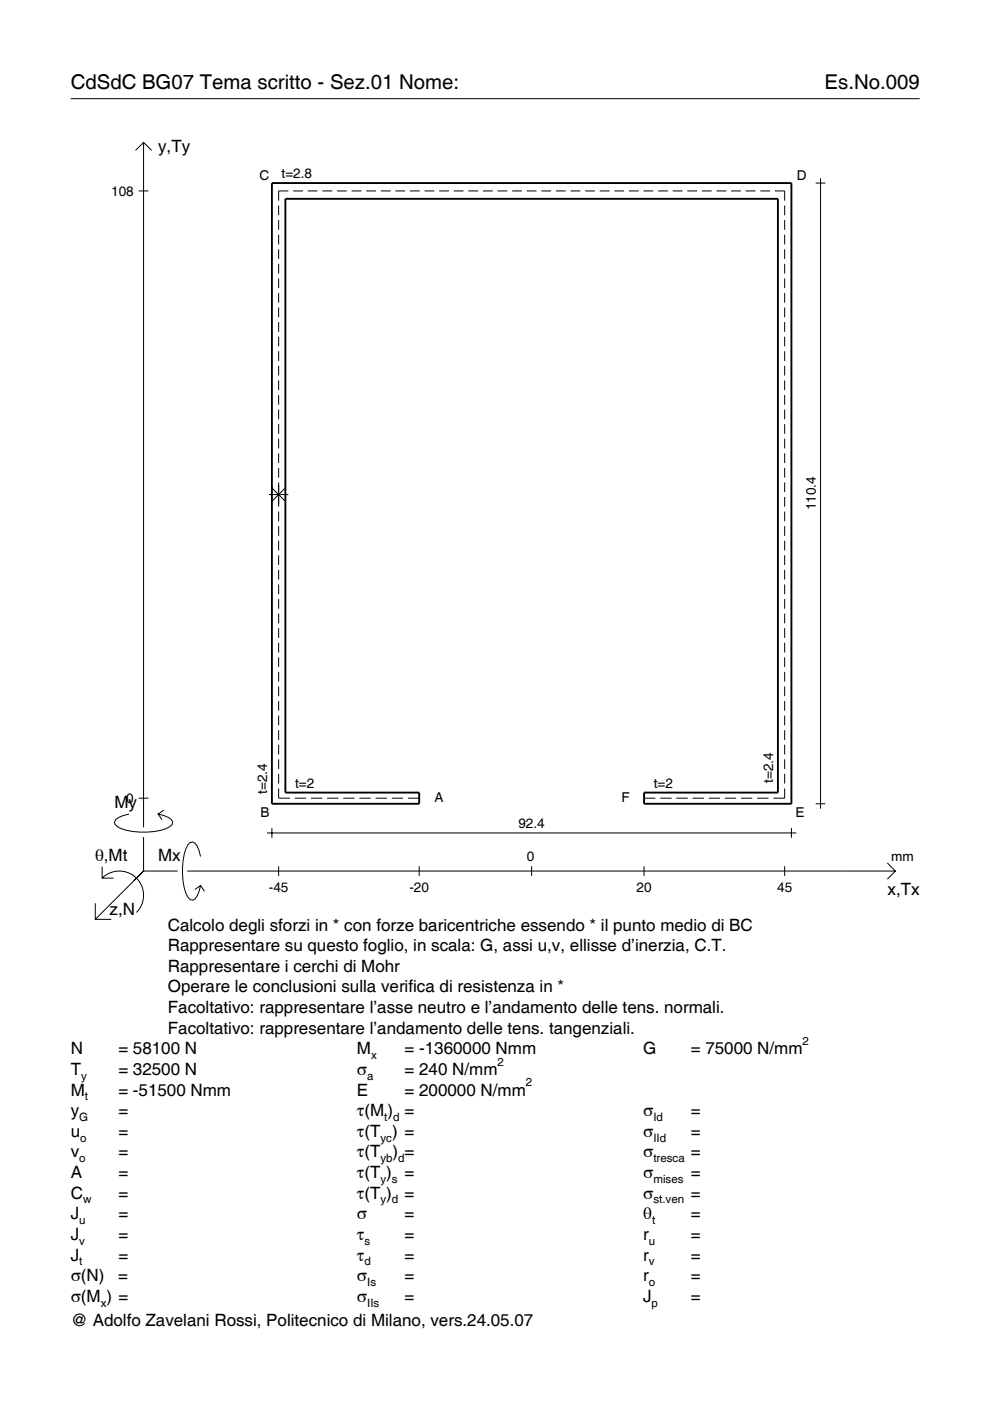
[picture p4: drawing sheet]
<svg xmlns="http://www.w3.org/2000/svg" width="210mm" height="297mm" viewBox="0 0 210 297" stroke-linecap="round" stroke-linejoin="round" font-family="sans-serif">
<g fill="none" stroke="#000" stroke-width=".21">
<path d="M15 20.9h180M28.7 31.9l1.7-1.7 1.8 1.7M30.4 30.2v145.2M172.9 38.8h2.1M174 37.8v133.7M29.4 40.5h2.1M59.1 43.6v2M59.1 46.7v2M59.1 49.8v2M59.1 52.8v2.1M59.1 55.9v2.1M59.1 59v2.1"/>
<path d="M61.1 40.5h-2v2M62.2 40.5h2M65.3 40.5h2M68.4 40.5h2M71.5 40.5h2M74.5 40.5h2.1M77.6 40.5h2.1M80.7 40.5h2.1M83.8 40.5h2.1M86.9 40.5h2.1M90 40.5h2.1M93.1 40.5h2.1"/>
<path d="M96.2 40.5h2.1M99.3 40.5h2.1M102.4 40.5h2.1M105.5 40.5h2.1M108.6 40.5h2.1M111.7 40.5h2M114.8 40.5h2M117.9 40.5h2M121 40.5h2M124.1 40.5h2M127.2 40.5h2M130.3 40.5h2"/>
<path d="M133.3 40.5h2.1M136.4 40.5h2.1M139.5 40.5h2.1M142.6 40.5h2.1M145.7 40.5h2.1M148.8 40.5h2.1M151.9 40.5h2.1M155 40.5h2.1M158.1 40.5h2.1M161.2 40.5h2.1M164.3 40.5h2.1v2M166.4 43.6v2"/>
<path d="M166.4 46.7v2M166.4 49.8v2M166.4 52.8v2.1M166.4 55.9v2.1M166.4 59v2.1M59.1 62.1v2.1M59.1 65.2v2.1M59.1 68.3v2.1M59.1 71.4v2M59.1 74.5v2M59.1 77.6v2M166.4 62.1v2.1"/>
<path d="M166.4 65.2v2.1M166.4 68.3v2.1M166.4 71.4v2M166.4 74.5v2M166.4 77.6v2M59.1 80.7v2M59.1 83.7v2.1M59.1 86.8v2.1M59.1 89.9v2.1M59.1 93v2.1M59.1 96.1v2.1M59.1 99.2v2.1"/>
<path d="M166.4 80.7v2M166.4 83.7v2.1M166.4 86.8v2.1M166.4 89.9v2.1M166.4 93v2.1M166.4 96.1v2.1M166.4 99.2v2.1M57 104.9h4.1M57.6 103.4l2.9 2.9M59.1 102.3v5.1M59.1 108.5v2M59.1 111.6v2"/>
<path d="M59.1 114.6v2.1M59.1 117.7v2.1M60.5 103.4l-2.9 2.9M166.4 102.3v2M166.4 105.4v2M166.4 108.5v2M166.4 111.6v2M166.4 114.6v2.1M166.4 117.7v2.1M59.1 120.8v2.1M59.1 123.9v2.1M59.1 127v2.1"/>
<path d="M59.1 130.1v2.1M59.1 133.2v2M59.1 136.3v2M59.1 139.4v2M166.4 120.8v2.1M166.4 123.9v2.1M166.4 127v2.1M166.4 130.1v2.1M166.4 133.2v2M166.4 136.3v2M166.4 139.4v2M59.1 142.5v2"/>
<path d="M59.1 145.5v2.1M59.1 148.6v2.1M59.1 151.7v2.1M59.1 154.8v2.1M59.1 157.9v2.1M166.4 142.5v2M166.4 145.5v2.1M166.4 148.6v2.1M166.4 151.7v2.1M166.4 154.8v2.1M166.4 157.9v2.1M27.3 172.6a3.6 3.6 0 0 0-3 1.7l.1 .5a5.7 5.7 0 0 0 3.8 1.5 13.3 13.3 0 0 0 7.8-1l.5-.5 .1-.5a3.6 3.6 0 0 0-3.1-1.7l.8 1.2"/>
<path d="M29.4 169.2h2.1M30.4 177.5v7.2M34.7 171.8l-1.2 .8M56.6 176.6h112.2M57.6 175.6v2M59.1 167.2v2h2.4M59.1 161v2.1M59.1 164.1v2M62.5 169.2h2.4M65.9 169.2h2.4M69.3 169.2h2.4M72.8 169.2h2.4"/>
<path d="M76.2 169.2h2.4M79.6 169.2h2.4M83.1 169.2h2.3M86.5 169.2h2.4M136.6 169.2h2.4M140 169.2h2.4M143.4 169.2h2.4M146.8 169.2h2.4M150.3 169.2h2.4M153.7 169.2h2.4M157.1 169.2h2.4M160.5 169.2h2.4"/>
<path d="M166.4 167.2v2h-2.4M166.4 161v2.1M166.4 164.1v2M167.8 175.6v2M172.9 170.4h2.1M20.2 191.5v3.4h3.4M21.7 186.2a5.1 5.1 0 0 1 7.2 0 5.1 5.1 0 0 1 0 7.3M21.7 183.8v2.4h2.4M30.4 184.7l-10.2 10.2M30.4 184.7l-2 2M30.4 184.7h7.2M39.7 184.7h150.1"/>
<path d="M42.5 181.6a3.6 3.6 0 0 0-1.7-3.1l-.5 .1a5.7 5.7 0 0 0-1.5 3.8 13.3 13.3 0 0 0 1 7.8l.5 .5 .5 .2a3.6 3.6 0 0 0 1.7-3.1l-1.2 .8M42.5 187.8l.8 1.2M59.1 183.7v2M88.9 183.7v2M112.7 183.7v2M136.6 183.7v2M166.4 183.7v2M188.1 183l1.7 1.7-1.7 1.7"/>
</g>
<path d="M57.6 38.8h110.2v131.6h-31.2v-2.4h28.3v-125.8h-104.4v125.8h28.4v2.4h-31.3z" fill="none" stroke="#000" stroke-width=".4"/>
<g font-size="4.3">
<text x="15" y="18.9">CdSdC BG07 Tema scritto - Sez.01 Nome:</text>
<text x="174.8" y="18.9">Es.No.009</text>
</g>
<g font-size="3.6">
<text x="33.5" y="32.3">y,Ty</text>
<text x="24.3" y="171.3">My</text>
<text x="20.1" y="182.6">θ,Mt</text>
<text x="33.5" y="182.6">Mx</text>
<text x="188.2" y="189.8">x,Tx</text>
<text x="23.2" y="193.9">z,N</text>
<text x="35.6" y="197.3">Calcolo degli sforzi in * con forze baricentriche essendo * il punto medio di BC</text>
<text x="35.6" y="201.7">Rappresentare su questo foglio, in scala: G, assi u,v, ellisse d’inerzia, C.T.</text>
<text x="35.6" y="206">Rappresentare i cerchi di Mohr</text>
<text x="35.6" y="210.4">Operare le conclusioni sulla verifica di resistenza in *</text>
<text x="35.6" y="214.8">Facoltativo: rappresentare l’asse neutro e l’andamento delle tens. normali.</text>
<text x="35.6" y="219.2">Facoltativo: rappresentare l’andamento delle tens. tangenziali.</text>
<text x="15" y="223.5">N</text>
<text x="15" y="227.9">T</text>
<text x="25.1" y="223.5">= 58100 N</text>
<text x="25.1" y="227.9">= 32500 N</text>
<text x="75.7" y="227.9">σ</text>
<text x="75.7" y="223.5">M</text>
<text x="85.8" y="223.5">= -1360000 Nmm</text>
<text x="85.8" y="227.9">= 240 N/mm</text>
<text x="136.4" y="223.5">G</text>
<text x="146.5" y="223.5">= 75000 N/mm</text>
<text x="15" y="232.3">M</text>
<text x="25.1" y="232.3">= -51500 Nmm</text>
<text x="75.7" y="232.3">E</text>
<text x="85.8" y="232.3">= 200000 N/mm</text>
<text x="15" y="236.7">y</text>
<text x="25.1" y="236.7">=</text>
<text x="75.7" y="236.7">τ(M ) =</text>
<text x="136.4" y="236.7">σ</text>
<text x="146.5" y="236.7">=</text>
<text x="15" y="241">u</text>
<text x="15" y="245.4">v</text>
<text x="25.1" y="241">=</text>
<text x="25.1" y="245.4">=</text>
<text x="75.7" y="241">τ(T ) =</text>
<text x="75.7" y="245.4">τ(T</text>
<text x="83.3" y="245.4">) =</text>
<text x="136.4" y="241">σ</text>
<text x="136.4" y="245.4">σ</text>
<text x="146.5" y="241">=</text>
<text x="146.5" y="245.4">=</text>
<text x="15" y="249.8">A</text>
<text x="25.1" y="249.8">=</text>
<text x="75.7" y="249.8">τ(T )</text>
<text x="85.8" y="249.8">=</text>
<text x="136.4" y="249.8">σ</text>
<text x="146.5" y="249.8">=</text>
<text x="15" y="254.2">C</text>
<text x="25.1" y="254.2">=</text>
<text x="75.7" y="254.2">τ(T )</text>
<text x="85.8" y="254.2">=</text>
<text x="136.4" y="254.2">σ</text>
<text x="146.5" y="254.2">=</text>
<text x="15" y="258.5">J</text>
<text x="15" y="262.9">J</text>
<text x="25.1" y="258.5">=</text>
<text x="25.1" y="262.9">=</text>
<text x="75.7" y="258.5">σ</text>
<text x="75.7" y="262.9">τ</text>
<text x="85.8" y="258.5">=</text>
<text x="85.8" y="262.9">=</text>
<text x="136.4" y="258.5">θ</text>
<text x="136.4" y="262.9">r</text>
<text x="146.5" y="258.5">=</text>
<text x="146.5" y="262.9">=</text>
<text x="15" y="267.3">J</text>
<text x="25.1" y="267.3">=</text>
<text x="75.7" y="267.3">τ</text>
<text x="85.8" y="267.3">=</text>
<text x="136.4" y="267.3">r</text>
<text x="146.5" y="267.3">=</text>
<text x="15" y="271.7">σ(N)</text>
<text x="25.1" y="271.7">=</text>
<text x="75.7" y="271.7">σ</text>
<text x="85.8" y="271.7">=</text>
<text x="136.4" y="271.7">r</text>
<text x="146.5" y="271.7">=</text>
<text x="15" y="281.2">@ Adolfo Zavelani Rossi, Politecnico di Milano, vers.24.05.07</text>
<text x="15" y="276">σ(M ) =</text>
<text x="75.7" y="276">σ</text>
<text x="85.8" y="276">=</text>
<text x="136.4" y="276">J</text>
<text x="146.5" y="276">=</text>
</g>
<g font-size="2.9">
<text x="23.6" y="41.5">108</text>
<text x="55" y="38.1">C</text>
<text x="59.7" y="37.8">t=2.8</text>
<text x="168.9" y="38.1">D</text>
<text x="172.9" y="108.2" transform="rotate(-90 172.9 108.2)">110.4</text>
<text x="62.6" y="167">t=2</text>
<text x="138.6" y="167">t=2</text>
<text x="163.9" y="166" transform="rotate(-90 163.9 166)">t=2.4</text>
<text x="26.8" y="170.2">0</text>
<text x="55.2" y="173.2">B</text>
<text x="56.6" y="168.4" transform="rotate(-90 56.6 168.4)">t=2.4</text>
<text x="92.1" y="170.1">A</text>
<text x="131.8" y="170.1">F</text>
<text x="168.7" y="173.2">E</text>
<text x="109.9" y="175.6">92.4</text>
<text x="111.7" y="182.6">0</text>
<text x="189" y="182.6">mm</text>
<text x="57" y="189.1">-45</text>
<text x="86.8" y="189.1">-20</text>
<text x="135" y="189.1">20</text>
<text x="164.8" y="189.1">45</text>
</g>
<g font-size="2.4">
<text x="170.2" y="221.5">2</text>
<text x="78.7" y="224.5">x</text>
<text x="105.5" y="225.9">2</text>
<text x="17.2" y="228.9">y</text>
<text x="18" y="233.3">t</text>
<text x="77.9" y="228.9">a</text>
<text x="111.5" y="230.3">2</text>
<text x="16.8" y="237.7">G</text>
<text x="81.5" y="237.7">t d</text>
<text x="138.5" y="237.7">Id</text>
<text x="17" y="242">o</text>
<text x="80.7" y="242">yc</text>
<text x="138.5" y="242">IId</text>
<text x="16.8" y="246.4">o</text>
<text x="80.7" y="246.4">yb d</text>
<text x="80.7" y="250.8">y s</text>
<text x="138.5" y="246.4">tresca</text>
<text x="138.5" y="250.8">mises</text>
<text x="17.6" y="255.2">w</text>
<text x="80.7" y="255.2">y d</text>
<text x="138.5" y="255.2">st.ven</text>
<text x="16.8" y="259.5">u</text>
<text x="16.8" y="263.9">v</text>
<text x="77.3" y="263.9">s</text>
<text x="137.6" y="263.9">u</text>
<text x="138.2" y="259.5">t</text>
<text x="16.8" y="268.3">t</text>
<text x="77.3" y="268.3">d</text>
<text x="137.6" y="268.3">v</text>
<text x="77.9" y="272.7">Is</text>
<text x="137.6" y="272.7">o</text>
<text x="21.4" y="277">x</text>
<text x="77.9" y="277">IIs</text>
<text x="138.2" y="277">p</text>
</g>
</svg>
